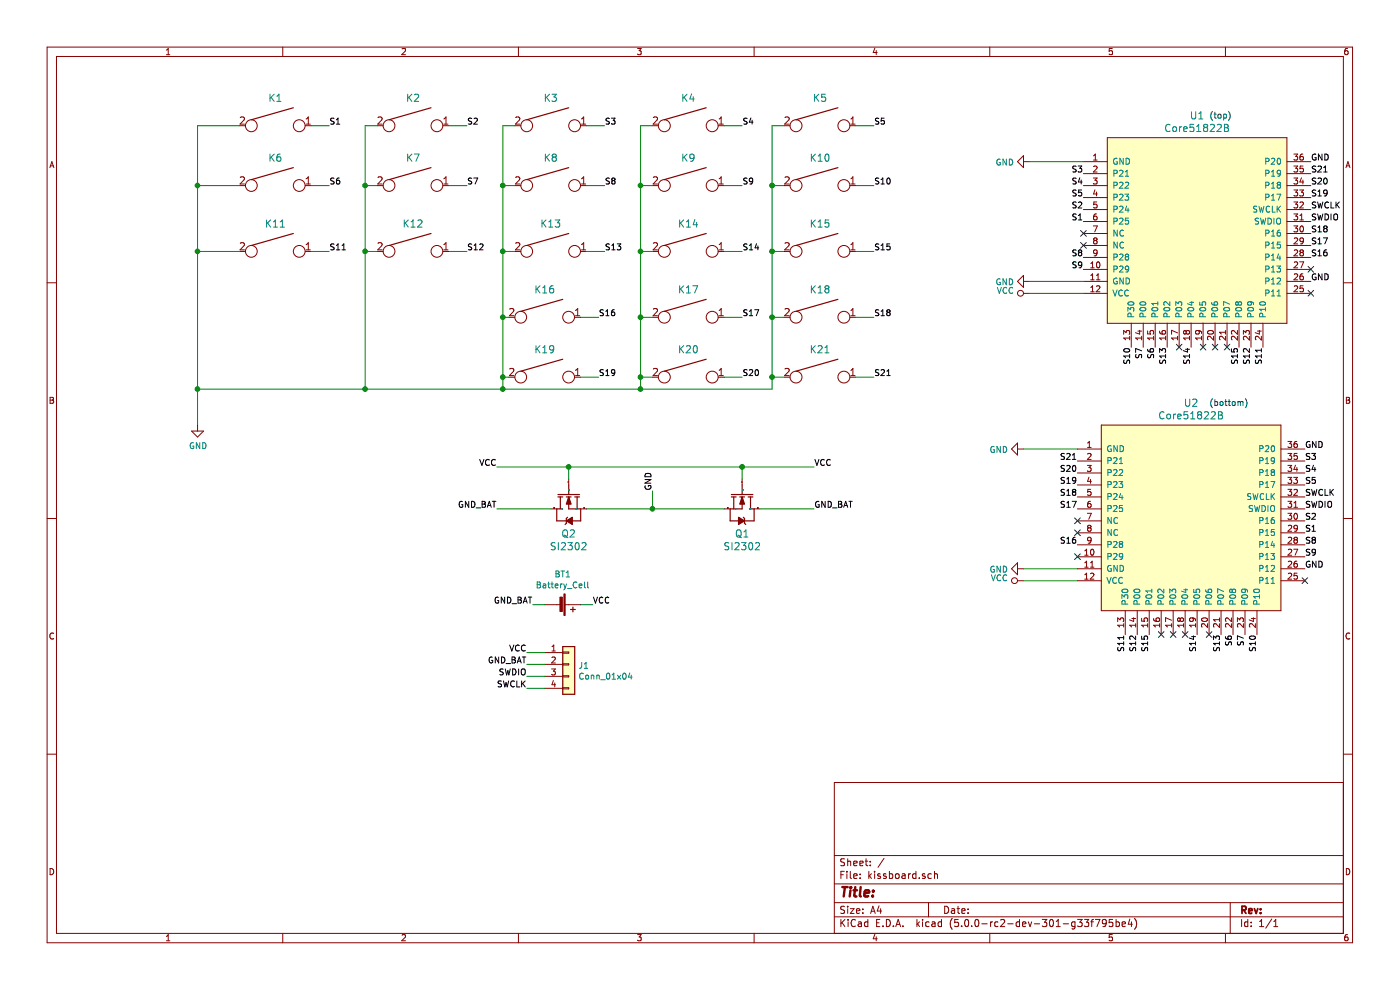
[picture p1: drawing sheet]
EESchema Schematic File Version 4
LIBS:kissboard-cache
EELAYER 26 0
EELAYER END
$Descr A4 11693 8268
encoding utf-8
Sheet 1 1
Title ""
Date ""
Rev ""
Comp ""
Comment1 ""
Comment2 ""
Comment3 ""
Comment4 ""
$EndDescr
$Comp
L keyboard_parts:KEYSW K1
U 1 1
P 2300 1050
F 0 "K1" H 2300 1283 60  0000 C CNN
F 1 "KEYSW" H 2300 950 60  0001 C CNN
F 2 "cherry_cutout:cherry" H 2300 1050 60  0001 C CNN
F 3 "" H 2300 1050 60  0000 C CNN
	1    2300 1050
	1    0    0    -1  
$EndComp
$Comp
L keyboard_parts:KEYSW K6
U 1 1
P 2300 1550
F 0 "K6" H 2300 1783 60  0000 C CNN
F 1 "KEYSW" H 2300 1450 60  0001 C CNN
F 2 "cherry_cutout:cherry" H 2300 1550 60  0001 C CNN
F 3 "" H 2300 1550 60  0000 C CNN
	1    2300 1550
	1    0    0    -1  
$EndComp
$Comp
L keyboard_parts:KEYSW K11
U 1 1
P 2300 2100
F 0 "K11" H 2300 2333 60  0000 C CNN
F 1 "KEYSW" H 2300 2000 60  0001 C CNN
F 2 "cherry_cutout:cherry" H 2300 2100 60  0001 C CNN
F 3 "" H 2300 2100 60  0000 C CNN
	1    2300 2100
	1    0    0    -1  
$EndComp
$Comp
L keyboard_parts:KEYSW K2
U 1 1
P 3450 1050
F 0 "K2" H 3450 1283 60  0000 C CNN
F 1 "KEYSW" H 3450 950 60  0001 C CNN
F 2 "cherry_cutout:cherry" H 3450 1050 60  0001 C CNN
F 3 "" H 3450 1050 60  0000 C CNN
	1    3450 1050
	1    0    0    -1  
$EndComp
$Comp
L keyboard_parts:KEYSW K7
U 1 1
P 3450 1550
F 0 "K7" H 3450 1783 60  0000 C CNN
F 1 "KEYSW" H 3450 1450 60  0001 C CNN
F 2 "cherry_cutout:cherry" H 3450 1550 60  0001 C CNN
F 3 "" H 3450 1550 60  0000 C CNN
	1    3450 1550
	1    0    0    -1  
$EndComp
$Comp
L keyboard_parts:KEYSW K12
U 1 1
P 3450 2100
F 0 "K12" H 3450 2333 60  0000 C CNN
F 1 "KEYSW" H 3450 2000 60  0001 C CNN
F 2 "cherry_cutout:cherry" H 3450 2100 60  0001 C CNN
F 3 "" H 3450 2100 60  0000 C CNN
	1    3450 2100
	1    0    0    -1  
$EndComp
$Comp
L keyboard_parts:KEYSW K3
U 1 1
P 4600 1050
F 0 "K3" H 4600 1283 60  0000 C CNN
F 1 "KEYSW" H 4600 950 60  0001 C CNN
F 2 "cherry_cutout:cherry" H 4600 1050 60  0001 C CNN
F 3 "" H 4600 1050 60  0000 C CNN
	1    4600 1050
	1    0    0    -1  
$EndComp
$Comp
L keyboard_parts:KEYSW K8
U 1 1
P 4600 1550
F 0 "K8" H 4600 1783 60  0000 C CNN
F 1 "KEYSW" H 4600 1450 60  0001 C CNN
F 2 "cherry_cutout:cherry" H 4600 1550 60  0001 C CNN
F 3 "" H 4600 1550 60  0000 C CNN
	1    4600 1550
	1    0    0    -1  
$EndComp
$Comp
L keyboard_parts:KEYSW K13
U 1 1
P 4600 2100
F 0 "K13" H 4600 2333 60  0000 C CNN
F 1 "KEYSW" H 4600 2000 60  0001 C CNN
F 2 "cherry_cutout:cherry" H 4600 2100 60  0001 C CNN
F 3 "" H 4600 2100 60  0000 C CNN
	1    4600 2100
	1    0    0    -1  
$EndComp
$Comp
L keyboard_parts:KEYSW K4
U 1 1
P 5750 1050
F 0 "K4" H 5750 1283 60  0000 C CNN
F 1 "KEYSW" H 5750 950 60  0001 C CNN
F 2 "cherry_cutout:cherry" H 5750 1050 60  0001 C CNN
F 3 "" H 5750 1050 60  0000 C CNN
	1    5750 1050
	1    0    0    -1  
$EndComp
$Comp
L keyboard_parts:KEYSW K9
U 1 1
P 5750 1550
F 0 "K9" H 5750 1783 60  0000 C CNN
F 1 "KEYSW" H 5750 1450 60  0001 C CNN
F 2 "cherry_cutout:cherry" H 5750 1550 60  0001 C CNN
F 3 "" H 5750 1550 60  0000 C CNN
	1    5750 1550
	1    0    0    -1  
$EndComp
$Comp
L keyboard_parts:KEYSW K14
U 1 1
P 5750 2100
F 0 "K14" H 5750 2333 60  0000 C CNN
F 1 "KEYSW" H 5750 2000 60  0001 C CNN
F 2 "cherry_cutout:cherry" H 5750 2100 60  0001 C CNN
F 3 "" H 5750 2100 60  0000 C CNN
	1    5750 2100
	1    0    0    -1  
$EndComp
$Comp
L keyboard_parts:KEYSW K5
U 1 1
P 6850 1050
F 0 "K5" H 6850 1283 60  0000 C CNN
F 1 "KEYSW" H 6850 950 60  0001 C CNN
F 2 "cherry_cutout:cherry" H 6850 1050 60  0001 C CNN
F 3 "" H 6850 1050 60  0000 C CNN
	1    6850 1050
	1    0    0    -1  
$EndComp
$Comp
L keyboard_parts:KEYSW K10
U 1 1
P 6850 1550
F 0 "K10" H 6850 1783 60  0000 C CNN
F 1 "KEYSW" H 6850 1450 60  0001 C CNN
F 2 "cherry_cutout:cherry" H 6850 1550 60  0001 C CNN
F 3 "" H 6850 1550 60  0000 C CNN
	1    6850 1550
	1    0    0    -1  
$EndComp
$Comp
L keyboard_parts:KEYSW K15
U 1 1
P 6850 2100
F 0 "K15" H 6850 2333 60  0000 C CNN
F 1 "KEYSW" H 6850 2000 60  0001 C CNN
F 2 "cherry_cutout:cherry" H 6850 2100 60  0001 C CNN
F 3 "" H 6850 2100 60  0000 C CNN
	1    6850 2100
	1    0    0    -1  
$EndComp
$Comp
L keyboard_parts:KEYSW K16
U 1 1
P 4550 2650
F 0 "K16" H 4550 2883 60  0000 C CNN
F 1 "KEYSW" H 4550 2550 60  0001 C CNN
F 2 "cherry_cutout:cherry" H 4550 2650 60  0001 C CNN
F 3 "" H 4550 2650 60  0000 C CNN
	1    4550 2650
	1    0    0    -1  
$EndComp
$Comp
L keyboard_parts:KEYSW K17
U 1 1
P 5750 2650
F 0 "K17" H 5750 2883 60  0000 C CNN
F 1 "KEYSW" H 5750 2550 60  0001 C CNN
F 2 "cherry_cutout:cherry" H 5750 2650 60  0001 C CNN
F 3 "" H 5750 2650 60  0000 C CNN
	1    5750 2650
	1    0    0    -1  
$EndComp
$Comp
L keyboard_parts:KEYSW K18
U 1 1
P 6850 2650
F 0 "K18" H 6850 2883 60  0000 C CNN
F 1 "KEYSW" H 6850 2550 60  0001 C CNN
F 2 "cherry_cutout:cherry" H 6850 2650 60  0001 C CNN
F 3 "" H 6850 2650 60  0000 C CNN
	1    6850 2650
	1    0    0    -1  
$EndComp
$Comp
L keyboard_parts:KEYSW K19
U 1 1
P 4550 3150
F 0 "K19" H 4550 3383 60  0000 C CNN
F 1 "KEYSW" H 4550 3050 60  0001 C CNN
F 2 "cherry_cutout:cherry" H 4550 3150 60  0001 C CNN
F 3 "" H 4550 3150 60  0000 C CNN
	1    4550 3150
	1    0    0    -1  
$EndComp
$Comp
L keyboard_parts:KEYSW K21
U 1 1
P 6850 3150
F 0 "K21" H 6850 3383 60  0000 C CNN
F 1 "KEYSW" H 6850 3050 60  0001 C CNN
F 2 "cherry_cutout:cherry" H 6850 3150 60  0001 C CNN
F 3 "" H 6850 3150 60  0000 C CNN
	1    6850 3150
	1    0    0    -1  
$EndComp
$Comp
L core51822b:Core51822B U1
U 1 1
P 10000 1850
F 0 "U1" H 10000 2737 60  0000 C CNN
F 1 "Core51822B" H 10000 2631 60  0000 C CNN
F 2 "keyboard core:Core51822(B)" H 10000 1950 60  0001 C CNN
F 3 "" H 10000 1950 60  0001 C CNN
	1    10000 1850
	1    0    0    -1  
$EndComp
Text Label 9550 2900 3    50   ~ 0
S7
Text Label 9650 2900 3    50   ~ 0
S6
Text Label 9750 2900 3    50   ~ 0
S13
Text Label 9950 2900 3    50   ~ 0
S14
Text Label 10350 2900 3    50   ~ 0
S15
Text Label 10450 2900 3    50   ~ 0
S12
Text Label 10550 2900 3    50   ~ 0
S11
Text Label 9050 1450 2    50   ~ 0
S3
Text Label 9050 2150 2    50   ~ 0
S8
Text Label 9050 2250 2    50   ~ 0
S9
$Comp
L power:GND #PWR0101
U 1 1
P 1650 3550
F 0 "#PWR0101" H 1650 3300 50  0001 C CNN
F 1 "GND" H 1655 3377 50  0000 C CNN
F 2 "" H 1650 3550 50  0001 C CNN
F 3 "" H 1650 3550 50  0001 C CNN
	1    1650 3550
	1    0    0    -1  
$EndComp
Wire Wire Line
	2000 1050 1650 1050
Wire Wire Line
	1650 1050 1650 1550
Wire Wire Line
	2000 1550 1650 1550
Connection ~ 1650 1550
Wire Wire Line
	1650 1550 1650 2100
Wire Wire Line
	2000 2100 1650 2100
Connection ~ 1650 2100
Wire Wire Line
	3150 1050 3050 1050
Wire Wire Line
	3050 1050 3050 1550
Wire Wire Line
	3050 3250 1650 3250
Wire Wire Line
	3150 2100 3050 2100
Connection ~ 3050 2100
Wire Wire Line
	3050 2100 3050 3250
Wire Wire Line
	3150 1550 3050 1550
Connection ~ 3050 1550
Wire Wire Line
	3050 1550 3050 2100
Wire Wire Line
	4300 1050 4200 1050
Wire Wire Line
	4200 1050 4200 1550
Wire Wire Line
	4200 3250 3050 3250
Wire Wire Line
	4300 1550 4200 1550
Connection ~ 4200 1550
Wire Wire Line
	4200 1550 4200 2100
Wire Wire Line
	4300 2100 4200 2100
Connection ~ 4200 2100
Wire Wire Line
	4200 2100 4200 2650
Wire Wire Line
	4250 2650 4200 2650
Connection ~ 4200 2650
Wire Wire Line
	4200 2650 4200 3150
Wire Wire Line
	5450 1050 5350 1050
Wire Wire Line
	5350 1050 5350 1550
Wire Wire Line
	5450 1550 5350 1550
Connection ~ 5350 1550
Wire Wire Line
	5350 1550 5350 2100
Wire Wire Line
	5450 2100 5350 2100
Connection ~ 5350 2100
Wire Wire Line
	5350 2100 5350 2650
Wire Wire Line
	5450 2650 5350 2650
Connection ~ 5350 2650
Wire Wire Line
	5350 2650 5350 3150
Wire Wire Line
	5450 3150 5350 3150
Connection ~ 5350 3150
Wire Wire Line
	5350 3150 5350 3250
Wire Wire Line
	6550 1050 6450 1050
Wire Wire Line
	6450 1050 6450 1550
Wire Wire Line
	4200 3250 5350 3250
Wire Wire Line
	5350 3250 6450 3250
Wire Wire Line
	6550 1550 6450 1550
Connection ~ 6450 1550
Wire Wire Line
	6450 1550 6450 2100
Wire Wire Line
	6550 2100 6450 2100
Connection ~ 6450 2100
Wire Wire Line
	6450 2100 6450 2650
Wire Wire Line
	6550 2650 6450 2650
Connection ~ 6450 2650
Wire Wire Line
	6450 2650 6450 3150
Wire Wire Line
	6550 3150 6450 3150
Connection ~ 6450 3150
Wire Wire Line
	6450 3150 6450 3250
Connection ~ 5350 3250
Wire Wire Line
	1650 2100 1650 3250
Connection ~ 4200 3250
Connection ~ 3050 3250
Connection ~ 1650 3250
Wire Wire Line
	1650 3250 1650 3550
$Comp
L power:GND #PWR0102
U 1 1
P 8600 1350
F 0 "#PWR0102" H 8600 1100 50  0001 C CNN
F 1 "GND" V 8605 1222 50  0000 R CNN
F 2 "" H 8600 1350 50  0001 C CNN
F 3 "" H 8600 1350 50  0001 C CNN
	1    8600 1350
	0    1    1    0   
$EndComp
$Comp
L power:GND #PWR0103
U 1 1
P 8600 2350
F 0 "#PWR0103" H 8600 2100 50  0001 C CNN
F 1 "GND" V 8605 2222 50  0000 R CNN
F 2 "" H 8600 2350 50  0001 C CNN
F 3 "" H 8600 2350 50  0001 C CNN
	1    8600 2350
	0    1    1    0   
$EndComp
$Comp
L power:VCC #PWR0104
U 1 1
P 8600 2450
F 0 "#PWR0104" H 8600 2300 50  0001 C CNN
F 1 "VCC" V 8618 2577 50  0000 L CNN
F 2 "" H 8600 2450 50  0001 C CNN
F 3 "" H 8600 2450 50  0001 C CNN
	1    8600 2450
	0    -1   -1   0   
$EndComp
Wire Wire Line
	8600 1350 9050 1350
Wire Wire Line
	8600 2450 9050 2450
Wire Wire Line
	8600 2350 9050 2350
Text Label 2750 1050 0    50   ~ 0
S1
Text Label 2750 1550 0    50   ~ 0
S6
Text Label 2750 2100 0    50   ~ 0
S11
Text Label 3900 1050 0    50   ~ 0
S2
Text Label 3900 1550 0    50   ~ 0
S7
Text Label 3900 2100 0    50   ~ 0
S12
Text Label 5050 1050 0    50   ~ 0
S3
Text Label 5050 1550 0    50   ~ 0
S8
Text Label 5050 2100 0    50   ~ 0
S13
Text Label 5000 2650 0    50   ~ 0
S16
Text Label 6200 1050 0    50   ~ 0
S4
Text Label 6200 1550 0    50   ~ 0
S9
Text Label 6200 2100 0    50   ~ 0
S14
Text Label 6200 2650 0    50   ~ 0
S17
Text Label 6200 3150 0    50   ~ 0
S20
Text Label 7300 1050 0    50   ~ 0
S5
Text Label 7300 1550 0    50   ~ 0
S10
Text Label 7300 2100 0    50   ~ 0
S15
Text Label 7300 2650 0    50   ~ 0
S18
Wire Wire Line
	2600 1050 2750 1050
Wire Wire Line
	2600 1550 2750 1550
Wire Wire Line
	2600 2100 2750 2100
Wire Wire Line
	3750 1050 3900 1050
Wire Wire Line
	3750 1550 3900 1550
Wire Wire Line
	3750 2100 3900 2100
Wire Wire Line
	4900 1050 5050 1050
Wire Wire Line
	4900 1550 5050 1550
Wire Wire Line
	4900 2100 5050 2100
Wire Wire Line
	4850 2650 5000 2650
Wire Wire Line
	6050 1050 6200 1050
Wire Wire Line
	6050 1550 6200 1550
Wire Wire Line
	6050 2100 6200 2100
Wire Wire Line
	6050 2650 6200 2650
Wire Wire Line
	6050 3150 6200 3150
Wire Wire Line
	7150 1050 7300 1050
Wire Wire Line
	7150 1550 7300 1550
Wire Wire Line
	7150 2100 7300 2100
Wire Wire Line
	7150 2650 7300 2650
Text Label 7300 3150 0    50   ~ 0
S21
Wire Wire Line
	7150 3150 7300 3150
NoConn ~ 9050 1950
NoConn ~ 9050 2050
NoConn ~ 10950 2450
Text Label 9450 2900 3    50   ~ 0
S10
$Comp
L core51822b:Core51822B U2
U 1 1
P 9950 4250
F 0 "U2" H 9950 5137 60  0000 C CNN
F 1 "Core51822B" H 9950 5031 60  0000 C CNN
F 2 "keyboard core:Core51822(B)" H 9950 4350 60  0001 C CNN
F 3 "" H 9950 4350 60  0001 C CNN
	1    9950 4250
	1    0    0    -1  
$EndComp
Text Label 9400 5300 3    50   ~ 0
S11
Text Label 9500 5300 3    50   ~ 0
S12
Text Label 9600 5300 3    50   ~ 0
S15
Text Label 10000 5300 3    50   ~ 0
S14
Text Label 10200 5300 3    50   ~ 0
S13
Text Label 10300 5300 3    50   ~ 0
S6
Text Label 10400 5300 3    50   ~ 0
S7
Text Label 10500 5300 3    50   ~ 0
S10
Text Label 10900 4650 0    50   ~ 0
S9
Text Label 10900 4550 0    50   ~ 0
S8
Text Label 10900 4450 0    50   ~ 0
S1
$Comp
L power:GND #PWR0105
U 1 1
P 8550 3750
F 0 "#PWR0105" H 8550 3500 50  0001 C CNN
F 1 "GND" V 8555 3622 50  0000 R CNN
F 2 "" H 8550 3750 50  0001 C CNN
F 3 "" H 8550 3750 50  0001 C CNN
	1    8550 3750
	0    1    1    0   
$EndComp
$Comp
L power:GND #PWR0106
U 1 1
P 8550 4750
F 0 "#PWR0106" H 8550 4500 50  0001 C CNN
F 1 "GND" V 8555 4622 50  0000 R CNN
F 2 "" H 8550 4750 50  0001 C CNN
F 3 "" H 8550 4750 50  0001 C CNN
	1    8550 4750
	0    1    1    0   
$EndComp
$Comp
L power:VCC #PWR0107
U 1 1
P 8550 4850
F 0 "#PWR0107" H 8550 4700 50  0001 C CNN
F 1 "VCC" V 8568 4977 50  0000 L CNN
F 2 "" H 8550 4850 50  0001 C CNN
F 3 "" H 8550 4850 50  0001 C CNN
	1    8550 4850
	0    -1   -1   0   
$EndComp
Wire Wire Line
	8550 3750 9000 3750
Wire Wire Line
	8550 4850 9000 4850
Wire Wire Line
	8550 4750 9000 4750
Text Label 10900 4250 0    50   ~ 0
SWDIO
Text Label 10900 4150 0    50   ~ 0
SWCLK
Text Label 10900 3850 0    50   ~ 0
S3
Text Label 10900 3750 0    50   ~ 0
GND
Text Label 10900 4750 0    50   ~ 0
GND
NoConn ~ 9000 4450
Text Label 10950 1350 0    50   ~ 0
GND
Text Label 10950 2350 0    50   ~ 0
GND
$Comp
L si2302:SI2302 Q1
U 1 1
P 6300 4050
F 0 "Q1" V 5888 4150 60  0000 C CNN
F 1 "SI2302" V 5782 4150 60  0000 C CNN
F 2 "cherry_cutout:SI3202CDS" H 6300 4050 60  0001 C CNN
F 3 "" H 6300 4050 60  0000 C CNN
	1    6300 4050
	0    -1   -1   0   
$EndComp
Wire Wire Line
	6200 4000 6200 3900
Connection ~ 6200 3900
Wire Wire Line
	6200 3900 6800 3900
Wire Wire Line
	5450 4250 6050 4250
Wire Wire Line
	6350 4250 6800 4250
$Comp
L si2302:SI2302 Q2
U 1 1
P 4650 4050
F 0 "Q2" V 4238 4150 60  0000 C CNN
F 1 "SI2302" V 4132 4150 60  0000 C CNN
F 2 "cherry_cutout:SI3202CDS" H 4650 4050 60  0001 C CNN
F 3 "" H 4650 4050 60  0000 C CNN
	1    4650 4050
	0    1    -1   0   
$EndComp
Text Label 6800 3900 0    50   ~ 0
VCC
Text Label 6800 4250 0    50   ~ 0
GND_BAT
Text Label 4150 3900 2    50   ~ 0
VCC
Wire Wire Line
	4750 4000 4750 3900
Connection ~ 4750 3900
Wire Wire Line
	4750 3900 4150 3900
Wire Wire Line
	5450 4250 4900 4250
Text Label 4150 4250 2    50   ~ 0
GND_BAT
Wire Wire Line
	4150 4250 4600 4250
$Comp
L device:Battery_Cell BT1
U 1 1
P 4650 5050
F 0 "BT1" V 4395 5100 50  0000 C CNN
F 1 "Battery_Cell" V 4486 5100 50  0000 C CNN
F 2 "cherry_cutout:battery_contacts" V 4650 5110 50  0001 C CNN
F 3 "" V 4650 5110 50  0001 C CNN
	1    4650 5050
	0    1    1    0   
$EndComp
Connection ~ 5450 4250
Text Label 4950 5050 0    50   ~ 0
VCC
Text Label 4450 5050 2    50   ~ 0
GND_BAT
Wire Wire Line
	4550 5050 4450 5050
Wire Wire Line
	4750 3900 6200 3900
Wire Wire Line
	4850 5050 4950 5050
Text Label 5450 4100 1    50   ~ 0
GND
Wire Wire Line
	5450 4100 5450 4250
$Comp
L conn:Conn_01x04 J1
U 1 1
P 4750 5550
F 0 "J1" H 4830 5542 50  0000 L CNN
F 1 "Conn_01x04" H 4830 5451 50  0000 L CNN
F 2 "cherry_cutout:programming_port" H 4750 5550 50  0001 C CNN
F 3 "~" H 4750 5550 50  0001 C CNN
	1    4750 5550
	1    0    0    -1  
$EndComp
Text Label 4400 5450 2    50   ~ 0
VCC
Wire Wire Line
	4400 5450 4550 5450
Text Label 4400 5550 2    50   ~ 0
GND_BAT
Text Label 4400 5650 2    50   ~ 0
SWDIO
Text Label 4400 5750 2    50   ~ 0
SWCLK
Wire Wire Line
	4400 5550 4550 5550
Wire Wire Line
	4550 5650 4400 5650
Wire Wire Line
	4400 5750 4550 5750
Text Label 10950 1750 0    50   ~ 0
SWCLK
Text Label 10950 1850 0    50   ~ 0
SWDIO
$Comp
L keyboard_parts:KEYSW K20
U 1 1
P 5750 3150
F 0 "K20" H 5750 3383 60  0000 C CNN
F 1 "KEYSW" H 5750 3050 60  0001 C CNN
F 2 "cherry_cutout:cherry" H 5750 3150 60  0001 C CNN
F 3 "" H 5750 3150 60  0000 C CNN
	1    5750 3150
	1    0    0    -1  
$EndComp
Wire Wire Line
	4250 3150 4200 3150
Connection ~ 4200 3150
Wire Wire Line
	4200 3150 4200 3250
Text Label 5000 3150 0    50   ~ 0
S19
Wire Wire Line
	5000 3150 4850 3150
Text Label 9000 3850 2    50   ~ 0
S21
Text Label 9000 3950 2    50   ~ 0
S20
Text Label 9000 4050 2    50   ~ 0
S19
Text Label 10950 1450 0    50   ~ 0
S21
Text Label 10950 1550 0    50   ~ 0
S20
Text Label 10950 1650 0    50   ~ 0
S19
Text Label 10900 3950 0    50   ~ 0
S4
Text Label 10900 4050 0    50   ~ 0
S5
Text Label 9050 1550 2    50   ~ 0
S4
Text Label 9050 1650 2    50   ~ 0
S5
Text Label 10900 4350 0    50   ~ 0
S2
NoConn ~ 10900 4850
Text Label 9050 1750 2    50   ~ 0
S2
Text Label 9050 1850 2    50   ~ 0
S1
NoConn ~ 10950 2250
NoConn ~ 10250 2900
NoConn ~ 9700 5300
NoConn ~ 9000 4650
NoConn ~ 9000 4350
Text Notes 10100 3400 0    50   ~ 0
(bottom)
Text Notes 10100 1000 0    50   ~ 0
(top)
Text Label 9000 4150 2    50   ~ 0
S18
Text Label 9000 4250 2    50   ~ 0
S17
Text Label 9000 4550 2    50   ~ 0
S16
Text Label 10950 1950 0    50   ~ 0
S18
Text Label 10950 2050 0    50   ~ 0
S17
Text Label 10950 2150 0    50   ~ 0
S16
NoConn ~ 9800 5300
NoConn ~ 9900 5300
NoConn ~ 10100 5300
NoConn ~ 9850 2900
NoConn ~ 10050 2900
NoConn ~ 10150 2900
$EndSCHEMATC
